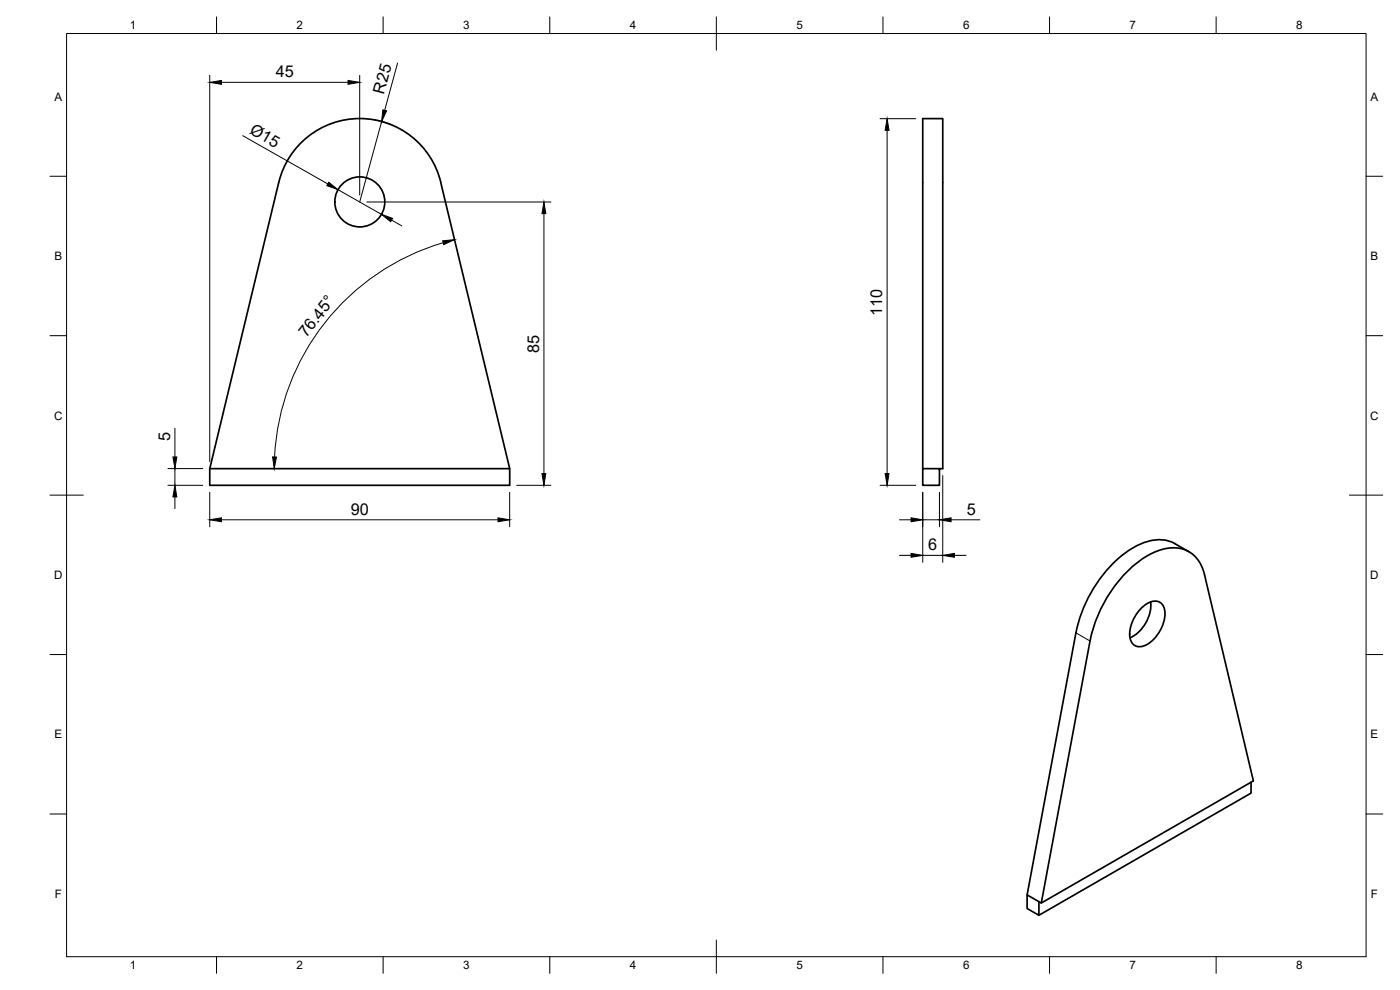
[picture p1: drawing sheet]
<svg xmlns="http://www.w3.org/2000/svg" width="420mm" height="297mm" viewBox="0 0 420 297" stroke-linecap="round" stroke-linejoin="round" font-family="sans-serif">
<!-- layer: Visible -->
<g fill="none" stroke="#000" stroke-width=".51">
<path d="M83.7 54.7l-20.8 85.9M83.7 54.7a25 25 0 0 1 24.3-19.1 25 25 0 0 1 24.3 19.1M132.3 54.7l20.7 85.9M62.9 140.6h90.1v5h-90.1zM276.9 140.6v-105h6v105h-1v5h-5v-5h5M356.8 165.6a16.4 16.4 0 0 0-7.4-3.6 17.5 17.5 0 0 0-12.8 4.7 41 41 0 0 0-13.7 23.2l-14.6 78.6M342.8 182.2a4.9 4.9 0 0 1 5.3-1.5 5.3 5.3 0 0 1 1 6.3 10.4 10.4 0 0 1-6.5 7 3.1 3.1 0 0 1-3.6-3.7 11.8 11.8 0 0 1 3.8-8.1zM345.3 180.6a11.1 11.1 0 0 1-6.2 10.7M375.5 234.7v3.3l-63.7 36.6M308.3 268.5l3.5 2v4.1l-3.5-2zM311.8 270.5l.7 .4 63.7-36.6-14.7-61.8a9.5 9.5 0 0 0-12.7-7.7 30.8 30.8 0 0 0-16.4 14.2 40 40 0 0 0-5.3 13.3l-14.6 78.6"/>
<circle cx="108" cy="60.6" r="7.5"/>
</g>
<!-- layer: Visible Narrow -->
<path d="M322.9 189.9l4.2 2.4" fill="none" stroke="#000" stroke-width=".3"/>
<!-- layer: BORDER -->
<g fill="none" stroke="#000" stroke-width=".3">
<path d="M20 10.1h390v276.9h-390zM65 5.1v5M115 5.1v5M165 5.1v5M215 5.1v10M265 5.1v5M315 5.1v5M365 5.1v5M15 52.9h5M410 52.9h5M15 100.7h5M410 100.7h5"/>
<path d="M15 148.6h10M405 148.6h10M15 196.4h5M410 196.4h5M15 244.2h5M410 244.2h5M65 287v5M115 287v5M165 287v5M215 282.1v9.9M265 287v5M315 287v5"/>
<path d="M365 287v5"/>
</g>
<!-- layer: FD_Dimensions -->
<g fill="none" stroke="#000" stroke-width=".3">
<path d="M119.3 18.9l-3.9 14.2M62.9 22.6v115.9M66.5 24.7h38M107.9 22.6v35.9M112.5 36l4.9 1.5M114.5 36.5l-6.6 24.1M264.1 35.6h10.7M266.2 39.1v103M72.9 40.7l25.5 14.5M101.4 56.9l13.1 7.4M110 60.6h55.3M117.5 66l3.1 1.8"/>
<path d="M133 72.8a70.6 70.6 0 0 0-50.6 64.3M163.2 64.1v78M52.5 128.5v8.6M50.4 145.6h10.5M50.4 140.6h10.5M52.5 140.6v5M52.5 149.1v3.5M62.9 147.7v10.4M66.5 156h83M153 147.7v10.4M155 145.6h10.3M264.1 145.6h10.7"/>
<path d="M269.9 156h3.5M276.9 156h5M276.9 147.7v21M281.9 147.7v10.4M282.9 142.7v26M285.4 156h8.6M269.9 166.6h3.5M276.9 166.6h6M286.4 166.6h3.5"/>
</g>
<g fill="#000" stroke="#000" stroke-width=".3">
<path d="M62.9 24.7l3.6-.6v1.2zM104.5 24.1l3.4 .6-3.4 .6zM114.9 33l1.1 .3-1.5 3.2zM266.2 35.6l.6 3.5h-1.2zM98.7 54.7l2.7 2.2-3.3-1.2zM114.5 64.3l3.3 1.2-.6 1zM132.9 72.2l3.5-.3-3.2 1.5zM163.2 60.6l.6 3.5h-1.2zM51.9 137.1h1.2l-.6 3.5zM81.8 137.1h1.2l-.7 3.5zM52.5 145.6l.6 3.5h-1.2zM62.9 156l3.6-.6v1.1z"/>
<path d="M149.5 155.4l3.5 .6-3.5 .5zM162.6 142.1h1.2l-.6 3.5zM265.6 142.1h1.2l-.6 3.5zM273.4 155.4l3.5 .6-3.5 .5zM281.9 156l3.5-.6v1.1zM273.4 166l3.5 .6-3.5 .6zM282.9 166.6l3.5-.6v1.2z"/>
</g>
<g font-size="4.9">
<text x="82.8" y="23.2">45</text>
<text x="115.2" y="28.4" transform="rotate(-75 115.2 28.4)">R25</text>
<text x="74.7" y="40" transform="rotate(29 74.7 40)">Ø15</text>
<text x="264.8" y="94.8" transform="rotate(-90 264.8 94.8)">110</text>
<text x="91.9" y="101.5" transform="rotate(-52 91.9 101.5)">76.45°</text>
<text x="161.8" y="105.8" transform="rotate(-90 161.8 105.8)">85</text>
<text x="51" y="132.4" transform="rotate(-90 51 132.4)">5</text>
<text x="105.2" y="154.5">90</text>
<text x="290.1" y="154.5">5</text>
<text x="278.6" y="165.2">6</text>
</g>
<g font-size="3.5">
<text x="39" y="8.8">1</text>
<text x="89" y="8.8">2</text>
<text x="139" y="8.8">3</text>
<text x="189" y="8.8">4</text>
<text x="239" y="8.8">5</text>
<text x="289" y="8.8">6</text>
<text x="339" y="8.8">7</text>
<text x="389" y="8.8">8</text>
<text x="16.3" y="30.2">A</text>
<text x="411.3" y="30.2">A</text>
<text x="16.3" y="78">B</text>
<text x="411.3" y="78">B</text>
<text x="16.2" y="125.9">C</text>
<text x="411.2" y="125.9">C</text>
<text x="16.2" y="173.7">D</text>
<text x="411.2" y="173.7">D</text>
<text x="16.3" y="221.6">E</text>
<text x="411.3" y="221.6">E</text>
<text x="16.4" y="269.4">F</text>
<text x="411.4" y="269.4">F</text>
<text x="39" y="290.8">1</text>
<text x="89" y="290.8">2</text>
<text x="139" y="290.8">3</text>
<text x="189" y="290.8">4</text>
<text x="239" y="290.8">5</text>
<text x="289" y="290.8">6</text>
<text x="339" y="290.8">7</text>
<text x="389" y="290.8">8</text>
</g>
</svg>
